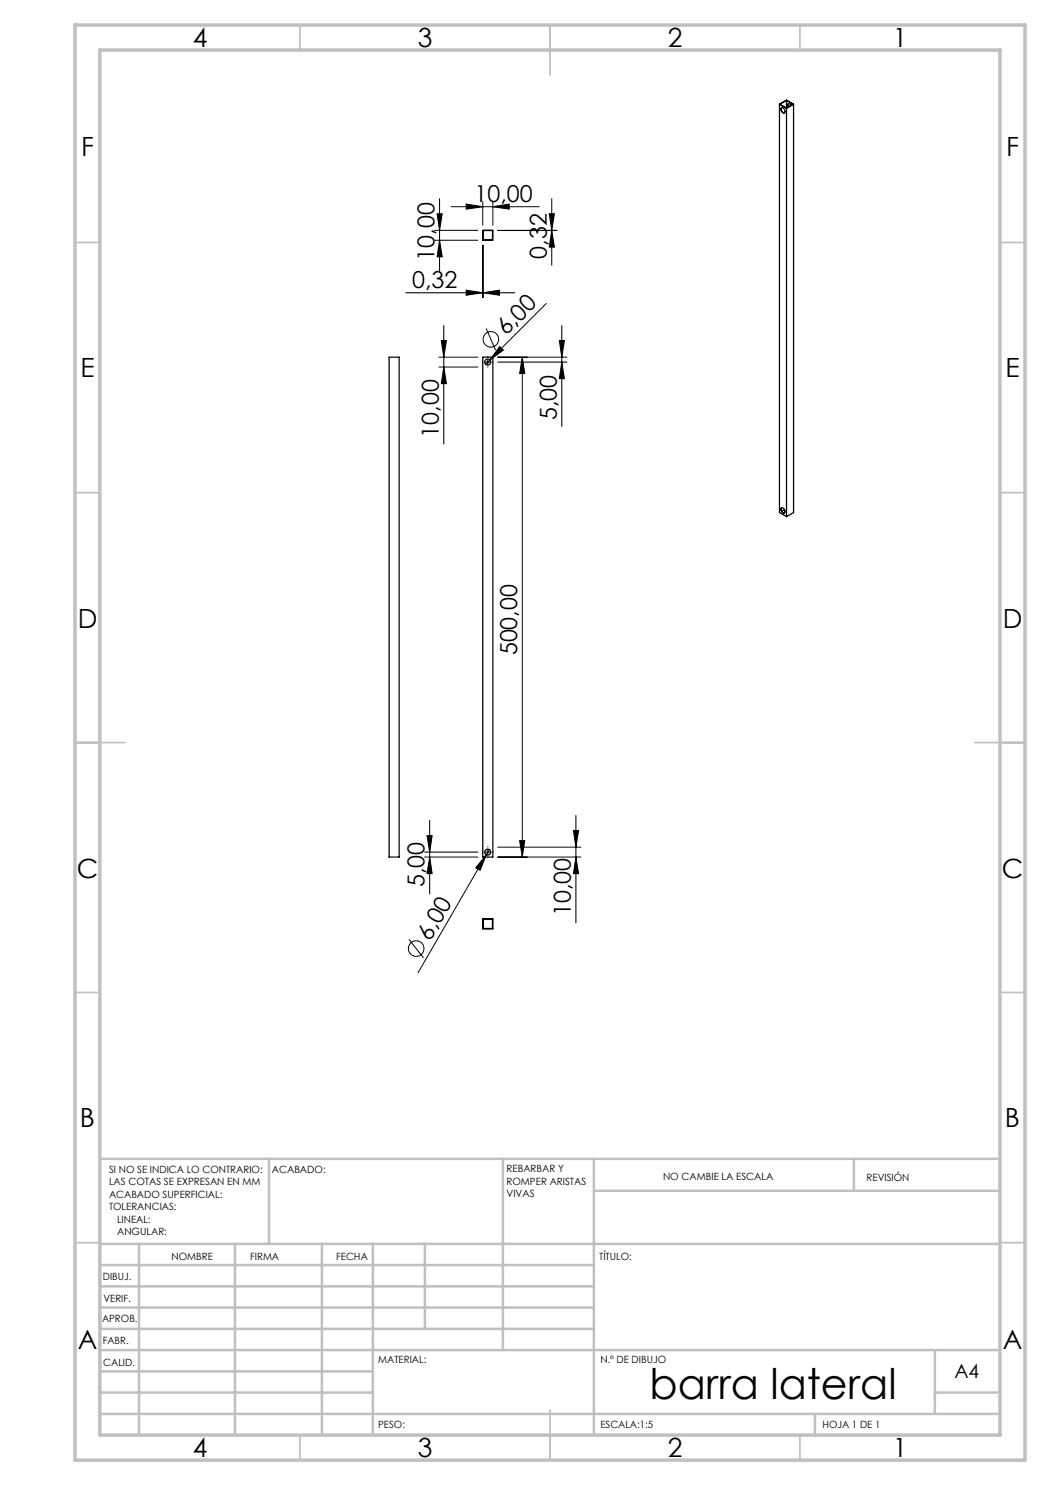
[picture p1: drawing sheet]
<svg xmlns="http://www.w3.org/2000/svg" width="210mm" height="297mm" viewBox="0 0 210 297" stroke-linecap="round" stroke-linejoin="round" font-family="sans-serif">
<g fill="none" stroke="#000" stroke-width=".2">
<path d="M87.9 39.7v14.7M110.3 39.7v13.4M81.1 58.6h21.9M86.9 46.1h8.7M86.9 48h8.7M87.4 42.8h1l-.5 3.3zM87.9 48l.5 3.4h-1zM90.2 41.3h17.6M93.2 40.8l3.4 .5-3.4 .5zM93.2 58l3.4 .6-3.4 .5zM96.6 40.4v4.6M96.6 49.1v10.4"/>
<path d="M96.6 58.6l3.3-.6v1.1zM96.6 49v10.5M98.6 41.3l3.2-.5v1zM98.6 40.4v4.6M99.5 46.1h11.9M99.6 46.1h11.8M109.9 42.8h1l-.6 3.3zM110.3 46.1l.6 3.3h-1zM87.8 71.4h7.8M87.8 73.4h7.8M88.3 68.1h1l-.5 3.3zM88.8 73.4l.5 3.3h-1z"/>
<path d="M88.8 65.1v23.7M97 72.4h1M97.2 65.7l1.9 4.4M97.5 71.9v1M99.6 72.4h13.8M99.6 71.4h13.8M99.9 69.3l.8 .7-2.7 2zM104.5 71.4l.5 3.3h-1.1zM104.5 71.4v100M109.3 60.7l-12.2 12.1M111.9 68.1h1l-.5 3.3zM112.4 72.4l.5 3.3h-1z"/>
<path d="M112.4 65.1v20.2M84.9 170.4h10.7M84.9 171.4h10.7M85.4 167.1h1l-.5 3.3zM85.9 164.1v14.7M85.9 171.4l.5 3.3h-1zM97 170.4h1M97.3 171l-1.3 3.1-.9-.5zM97.3 171l-13.7 23.6M97.5 169.9v1M97.9 169.9l-.6 1.1M99.6 171.4h16.6"/>
<path d="M99.6 169.4h16.6M103.9 168.1h1.1l-.5 3.3zM114.7 166.1h1l-.5 3.3zM115.2 171.4l.5 3.3h-1zM115.2 163.1v21.5M81.8 187.9l2.9 3.7"/>
<circle cx="98.2" cy="67.9" r="1.55"/>
<circle cx="83.2" cy="189.7" r="1.57"/>
</g>
<path d="M96.6 72.4h-.1M97.6 71.4v-.1M97.6 73.4v.1M98.6 72.4h.1M96.6 170.4h-.1M97.6 169.4v-.1M97.6 171.4v.1M98.6 170.4h.1" fill="none" stroke="#000" stroke-width=".2" stroke-dasharray="15.2 1.3 1.3 1.3"/>
<g fill="none" stroke="#c0c0c0" stroke-width=".35">
<path d="M60 5v5M110 5v10M160 5v5M15 48.5h5M200 48.5h5M15 98.5h5M200 98.5h5M15 148.5h10M195 148.5h10M15 198.5h5M200 198.5h5M15 248.5h5"/>
<path d="M200 248.5h5M60 287v5M110 282v10M160 287v5"/>
</g>
<g fill="none" stroke="#c0c0c0" stroke-width=".5">
<path d="M53.8 231.8v17M100.6 231.8v38.2M118.8 231.8v55.2M118.8 238.2h81.2M170.8 231.8v6.4M200 231.8h-180v55.2M20 248.8h180M20 257.3h98.8M20 253h98.8M27.8 248.8v38.2M47 248.8v38.2M64.4 248.8v38.2"/>
<path d="M74.6 248.8v38.2M85 248.8v17M20 265.8h98.8M20 261.5h98.8M20 278.5h54.6M20 274.3h54.6M20 270h180M187 278.5h13M187 270v12.8M20 282.8h180M163 282.8v4.2"/>
</g>
<path d="M15 5h190v287h-190zM20 10h180v277h-180z" fill="none" stroke="#c0c0c0" stroke-width=".7"/>
<g fill="#000">
<path d="M99.9 69.3l.8 .7-2.7 2zM97.3 171l-1.3 3.1-.9-.5z"/>
<path d="M93.2 40.8l3.4 .5-3.4 .5zM98.6 41.3l3.2-.5v1zM93.2 58l3.4 .6-3.4 .5zM96.6 58.6l3.3-.6v1.1z"/>
<path d="M85.4 167.1h1l-.5 3.3zM85.9 171.4l.5 3.3h-1zM87.4 42.8h1l-.5 3.3zM87.9 48l.5 3.4h-1z"/>
<path d="M103.9 168.1h1.1l-.5 3.3zM104.5 71.4l.5 3.3h-1.1zM115.2 171.4l.5 3.3h-1zM114.7 166.1h1l-.5 3.3zM88.8 73.4l.5 3.3h-1zM88.3 68.1h1l-.5 3.3zM112.4 72.4l.5 3.3h-1zM111.9 68.1h1l-.5 3.3zM110.3 46.1l.6 3.3h-1zM109.9 42.8h1l-.6 3.3z"/>
</g>
<g fill="none" stroke="#000" stroke-width=".25">
<path d="M155.9 20.8l1.4 .9 1.4-.9M155.9 20.8v81.7l1.4 .8M156 20.8l1.3-.7 1.3 .7-1.3 .8zM156.3 21.6a.64 .64 0 0 1 .6 .3 .64 .64 0 0 1-.1 .7 .76 .76 0 0 1-.5-1zM156.3 21.6a.71 .71 0 0 0 .6 1M157.3 20.1v83.2M157.3 20l-1.4 .8M157.3 20l1.4 .8M157.7 20.7l-.1 .3 .1 .4M158.3 21.1l-.4-.4-.2 .1-.1 .1 .1 .5M158.7 20.8v81.7l-1.4 .8M96.6 46.1h2v1.9h-2z"/>
<path d="M96.6 46.1h1.9v1.9h-1.9zM77.8 71.4h2v100h-2zM96.6 71.4h2v100h-2zM156.3 101.6a.63 .63 0 0 1 .6 .3 .63 .63 0 0 1-.1 .8 .76 .76 0 0 1-.5-1.1zM156.3 101.6a.71 .71 0 0 0 .6 1M156.9 101.9l-.5 .4M96.6 183.8h2v2h-2zM96.6 183.8h1.9v1.9h-1.9z"/>
<circle cx="97.5" cy="72.4" r=".6"/>
<circle cx="97.5" cy="170.4" r=".6"/>
</g>
<text font-size="8.5" x="129.9" y="279.7">barra lateral</text>
<g font-size="5.3">
<text x="38.5" y="9.5">4</text>
<text x="83.5" y="9.5">3</text>
<text x="133.6" y="9.5">2</text>
<text x="178.6" y="9.5">1</text>
<text x="16.2" y="31.3">F</text>
<text x="201.2" y="31.3">F</text>
<text x="16.1" y="75.5">E</text>
<text x="201.1" y="75.5">E</text>
<text x="15.5" y="125.5">D</text>
<text x="200.5" y="125.5">D</text>
<text x="15.4" y="175.5">C</text>
<text x="200.4" y="175.5">C</text>
<text x="16" y="225.5">B</text>
<text x="201" y="225.5">B</text>
<text x="15.5" y="269.8">A</text>
<text x="200.5" y="269.8">A</text>
<text x="38.5" y="291.5">4</text>
<text x="83.5" y="291.5">3</text>
<text x="133.6" y="291.5">2</text>
<text x="178.6" y="291.5">1</text>
</g>
<g font-size="4.7">
<text x="94.9" y="40.3">10,00</text>
<text x="86.9" y="52.1" transform="rotate(-90 86.9 52.1)">10,00</text>
<text x="109.4" y="51.7" transform="rotate(-90 109.4 51.7)">0,32</text>
<text x="82.4" y="57.5">0,32</text>
<text x="101.2" y="67.2" transform="rotate(-45 101.2 67.2)">6,00</text>
<text x="87.8" y="87.5" transform="rotate(-90 87.8 87.5)">10,00</text>
<text x="111.4" y="84" transform="rotate(-90 111.4 84)">5,00</text>
<text x="103.5" y="131.1" transform="rotate(-90 103.5 131.1)">500,00</text>
<text x="84.9" y="177.5" transform="rotate(-90 84.9 177.5)">5,00</text>
<text x="114.2" y="183.3" transform="rotate(-90 114.2 183.3)">10,00</text>
<text x="86" y="188.3" transform="rotate(-60 86 188.3)">6,00</text>
</g>
<text font-size="3.9" x="190.9" y="275.5">A4</text>
<g font-size="2">
<text x="21.8" y="234.6">SI NO SE INDICA LO CONTRARIO:</text>
<text x="21.8" y="237.1">LAS COTAS SE EXPRESAN EN MM</text>
<text x="21.8" y="239.6">ACABADO SUPERFICIAL:</text>
<text x="54.4" y="234.6">ACABADO:</text>
<text x="101.3" y="234.5">REBARBAR Y</text>
<text x="101.3" y="237">ROMPER ARISTAS</text>
<text x="101.3" y="239.5">VIVAS</text>
<text x="132.6" y="236">NO CAMBIE LA ESCALA</text>
<text x="173.3" y="236.2">REVISIÓN</text>
<text x="21.8" y="242.1">TOLERANCIAS:</text>
<text x="23.4" y="244.6">LINEAL:</text>
<text x="23.4" y="247.1">ANGULAR:</text>
<text x="34.3" y="252">NOMBRE</text>
<text x="50" y="251.9">FIRMA</text>
<text x="67.2" y="251.9">FECHA</text>
<text x="119.9" y="251.9">TÍTULO:</text>
<text x="20.6" y="256.1">DIBUJ.</text>
<text x="20.7" y="260.3">VERIF.</text>
<text x="20.4" y="264.4">APROB.</text>
<text x="20.5" y="268.8">FABR.</text>
<text x="20.7" y="273.1">CALID.</text>
<text x="75.6" y="272.5">MATERIAL:</text>
<text x="120.1" y="272.5">N.º DE DIBUJO</text>
<text x="75.6" y="285.5">PESO:</text>
<text x="120.1" y="285.6">ESCALA:1:5</text>
<text x="164.5" y="285.6">HOJA 1 DE 1</text>
</g>
</svg>
